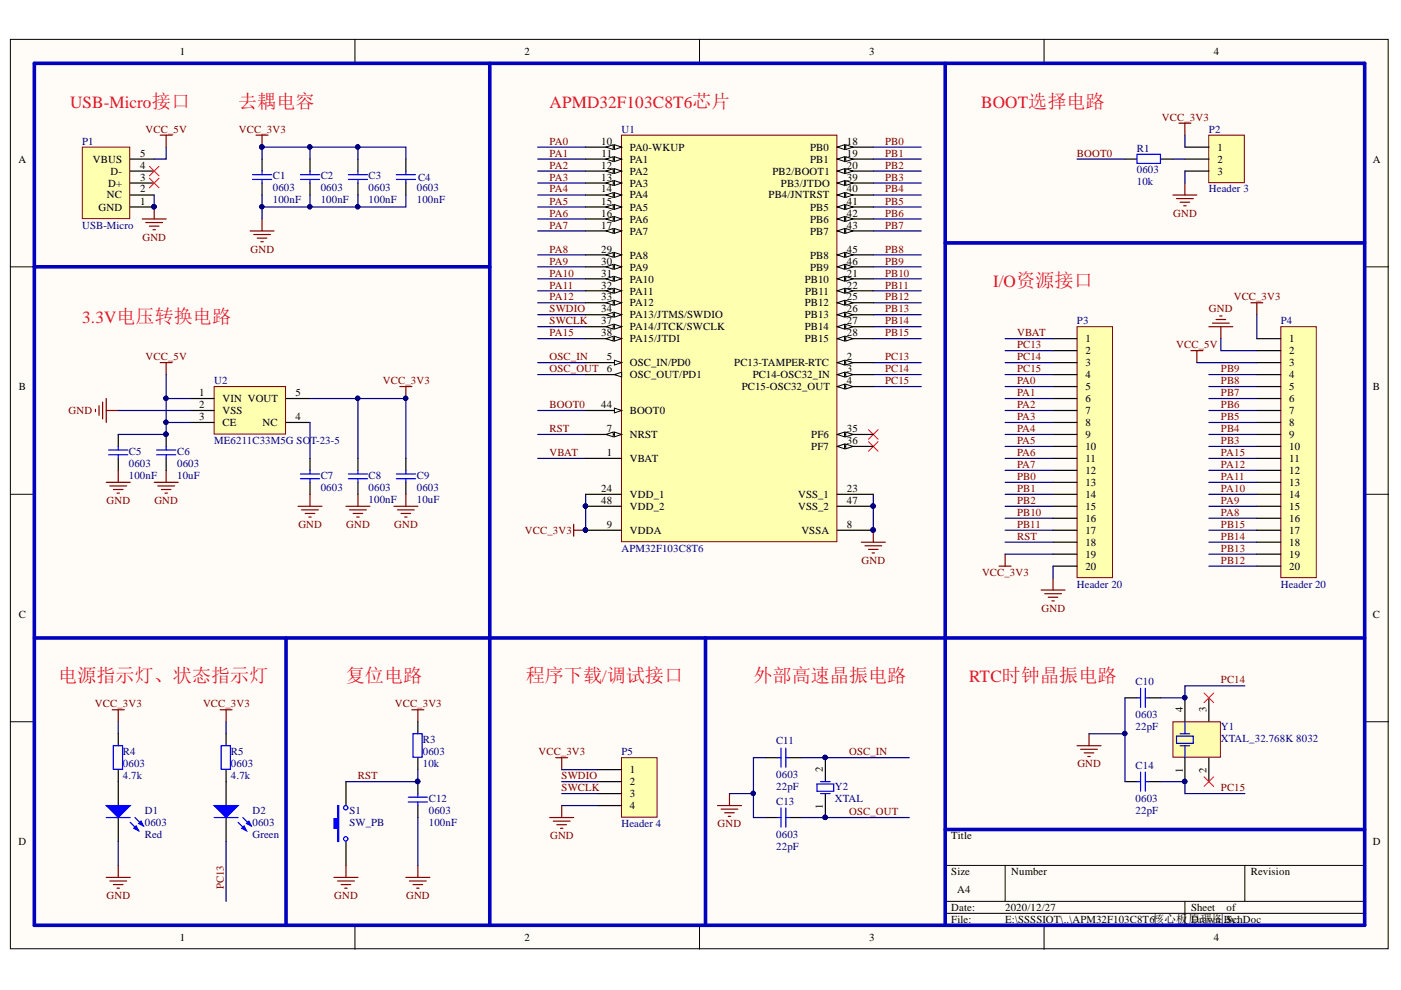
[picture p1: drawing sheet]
# Altium schematic sheet APM32F103C8T6核心板原理图.SchDoc
size A4

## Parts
C1  value 100nF  footprint: 0603  [R0603-R/C-Y]  (hidden comment: Cap 0603)
C2  value 100nF  footprint: 0603  [R0603-R/C-Y]  (hidden comment: Cap 0603)
C3  value 100nF  footprint: 0603  [R0603-R/C-Y]  (hidden comment: Cap 0603)
C4  value 100nF  footprint: 0603  [R0603-R/C-Y]  (hidden comment: Cap 0603)
C5  value 100nF  footprint: 0603  [R0603-R/C-Y]  (hidden comment: Cap 0603)
C6  value 10uF  footprint: 0603  [R0603-R/C-Y]  (hidden comment: Cap 0603)
C7  footprint: 0603  [R0603-R/C-Y]  (hidden comment: Cap 0603)
C8  value 100nF  footprint: 0603  [R0603-R/C-Y]  (hidden comment: Cap 0603)
C9  value 10uF  footprint: 0603  [R0603-R/C-Y]  (hidden comment: Cap 0603)
C10  value 22pF  footprint: 0603  [R0603-R/C-Y]  (hidden comment: Cap 0603)
C11  value 22pF  footprint: 0603  [R0603-R/C-Y]  (hidden comment: Cap 0603)
C12  value 100nF  footprint: 0603  [R0603-R/C-Y]  (hidden comment: Cap 0603)
C13  value 22pF  footprint: 0603  [R0603-R/C-Y]  (hidden comment: Cap 0603)
C14  value 22pF  footprint: 0603  [R0603-R/C-Y]  (hidden comment: Cap 0603)
D1  value Red  Footprint: 0603  [0603-LED-G]  (hidden comment: LED 0603)
D2  value Green  Footprint: 0603  [0603-LED-G]  (hidden comment: LED 0603)
P1  USB-Micro  [USB Micro]
P2  Header 3  [HDR1X3]
P3  Header 20  [HDR1X20]
P4  Header 20  [HDR1X20]
P5  Header 4  [HDR1X4]
R1  value 10k  Footprint: 0603  [R0603-R/C-BY]  (hidden comment: Res 0603)
R3  value 10k  Footprint: 0603  [R0603-R/C-BY]  (hidden comment: Res 0603)
R4  value 4.7k  Footprint: 0603  [R0603-R/C-BY]  (hidden comment: Res 0603)
R5  value 4.7k  Footprint: 0603  [R0603-R/C-BY]  (hidden comment: Res 0603)
S1  SW_PB  [SW-2Pin]
U1  APM32F103C8T6  [TQFP48_M]
U2  ME6211C33M5G SOT-23-5  [SOT-23-5]
Y1  XTAL_32.768K 8032  [XTAL_8032]
Y2  XTAL  [XTAL_49S]

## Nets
GND: C1.1 C2.1 C3.1 C4.1 C5.1 C6.1 C7.1 C8.1 C9.1 C10.2 C11.2 C12.1 C13.2 C14.2 D1.2(K) P1.1(GND) P1.2(NC) P2.3 P3.20 P4.2 P5.4 S1.1 U1.8(VSSA) U1.23(VSS_1) U1.47(VSS_2) U2.2(VSS)
VCC_3V3: C1.2 C2.2 C3.2 C4.2 C8.2 C9.2 P2.1 P3.19 P4.1 P5.1 R3.2 R4.1 R5.1 U1.9(VDDA) U1.24(VDD_1) U1.48(VDD_2) U2.5(VOUT)
VCC_5V: C5.2 C6.2 P1.5(VBUS) P4.3 U2.1(VIN) U2.3(CE)
BOOT0: R1.1 U1.44(BOOT0)
OSC_IN: C11.1 U1.5(OSC_IN/PD0) Y2.2(OSC2)
OSC_OUT: C13.1 U1.6(OSC_OUT/PD1) Y2.1(OSC1)
PA0: P3.5 U1.10(PA0-WKUP)
PA1: P3.6 U1.11(PA1)
PA2: P3.7 U1.12(PA2)
PA3: P3.8 U1.13(PA3)
PA4: P3.9 U1.14(PA4)
PA5: P3.10 U1.15(PA5)
PA6: P3.11 U1.16(PA6)
PA7: P3.12 U1.17(PA7)
PA8: P4.16 U1.29(PA8)
PA9: P4.15 U1.30(PA9)
PA10: P4.14 U1.31(PA10)
PA11: P4.13 U1.32(PA11)
PA12: P4.12 U1.33(PA12)
PA15: P4.11 U1.38(PA15/JTDI)
PB0: P3.13 U1.18(PB0)
PB1: P3.14 U1.19(PB1)
PB2: P3.15 U1.20(PB2/BOOT1)
PB3: P4.10 U1.39(PB3/JTDO)
PB4: P4.9 U1.40(PB4/JNTRST)
PB5: P4.8 U1.41(PB5)
PB6: P4.7 U1.42(PB6)
PB7: P4.6 U1.43(PB7)
PB8: P4.5 U1.45(PB8)
PB9: P4.4 U1.46(PB9)
PB10: P3.16 U1.21(PB10)
PB11: P3.17 U1.22(PB11)
PB12: P4.20 U1.25(PB12)
PB13: P4.19 U1.26(PB13)
PB14: P4.18 U1.27(PB14)
PB15: P4.17 U1.28(PB15)
PC13: D2.2(K) P3.2 U1.2(PC13-TAMPER-RTC)
PC14: C10.1 P3.3 U1.3(PC14-OSC32_IN) Y1.4(OSC2)
PC15: C14.1 P3.4 U1.4(PC15-OSC32_OUT) Y1.1(OSC1)
RST: C12.2 P3.18 R3.1 S1.2 U1.7(NRST)
SWCLK: P5.3 U1.37(PA14/JTCK/SWCLK)
SWDIO: P5.2 U1.34(PA13/JTMS/SWDIO)
VBAT: P3.1 U1.1(VBAT)
NetC7_2: C7.2 U2.4(NC)
NetD1_1: D1.1(A) R4.2
NetD2_1: D2.1(A) R5.2
NetP2_2: P2.2 R1.2

Not connected (* = marked no-connect by the designer): P1 3(D+)* 4(D-)*; U1 35(PF6)* 36(PF7)*; Y1 2(NC)* 3(NC)*

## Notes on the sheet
- USB-Micro接口
- 去耦电容
- (near U1) APMD32F103C8T6芯片
- BOOT选择电路
- I/O资源接口
- 3.3V电压转换电路
- 电源指示灯、状态指示灯
- 复位电路
- 程序下载/调试接口
- 外部高速晶振电路
- RTC时钟晶振电路
